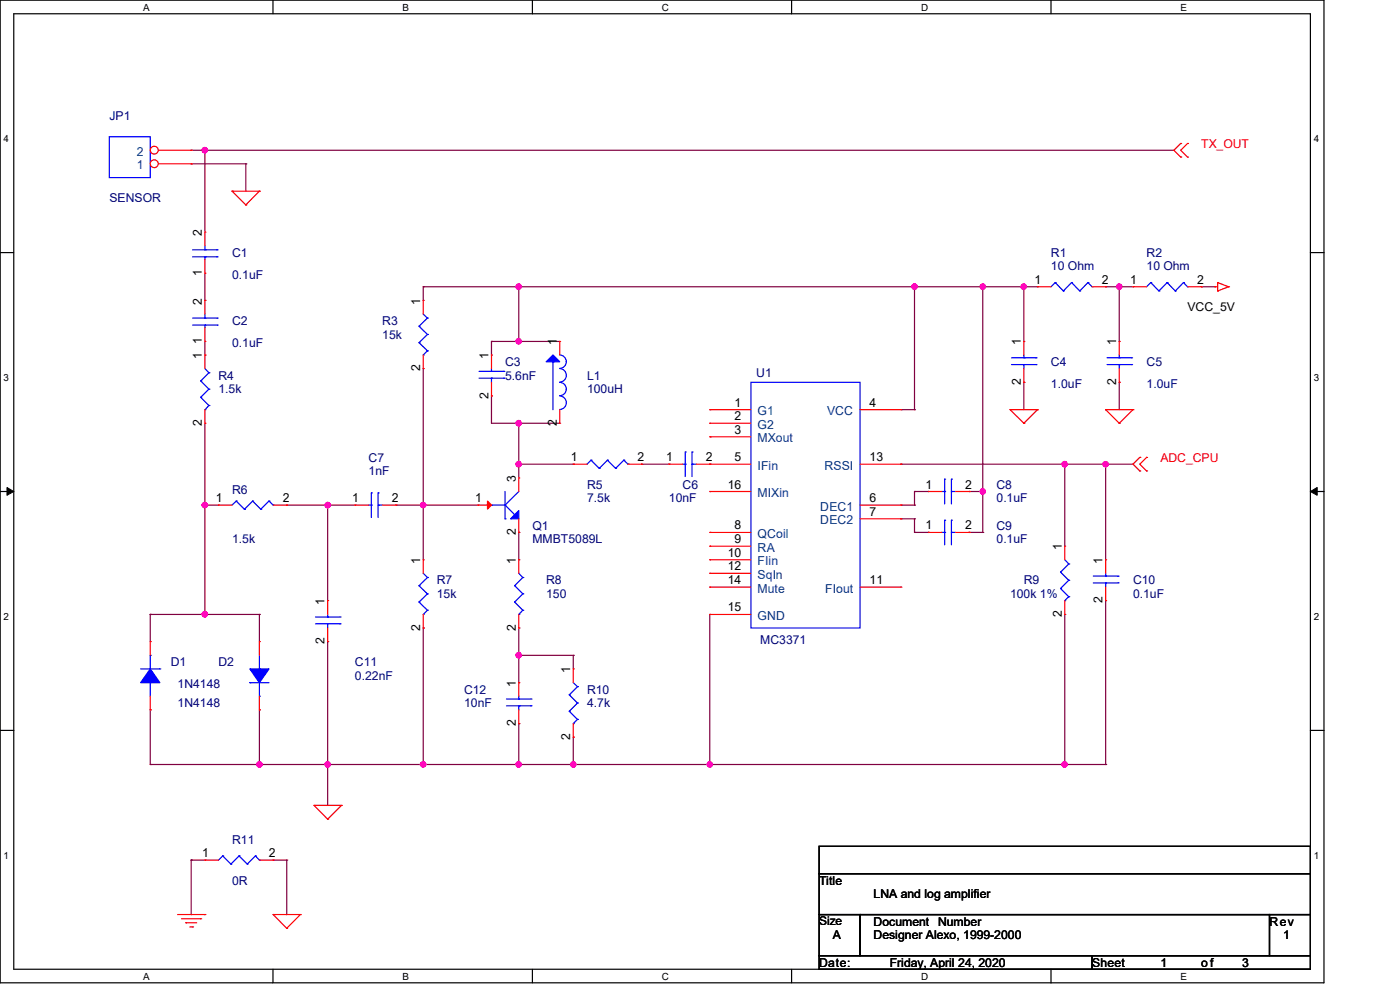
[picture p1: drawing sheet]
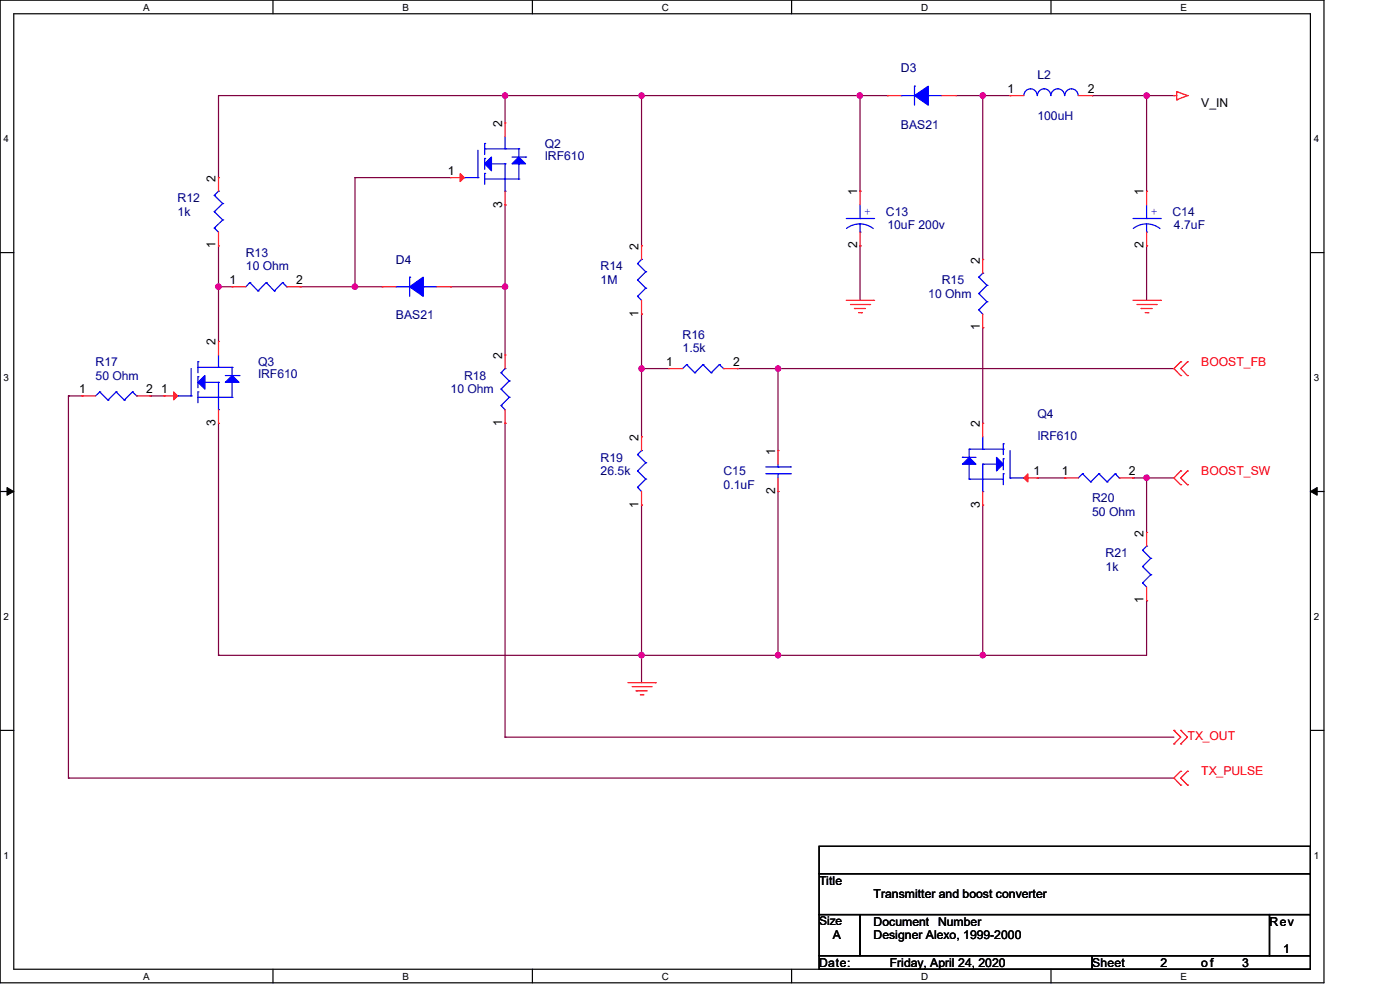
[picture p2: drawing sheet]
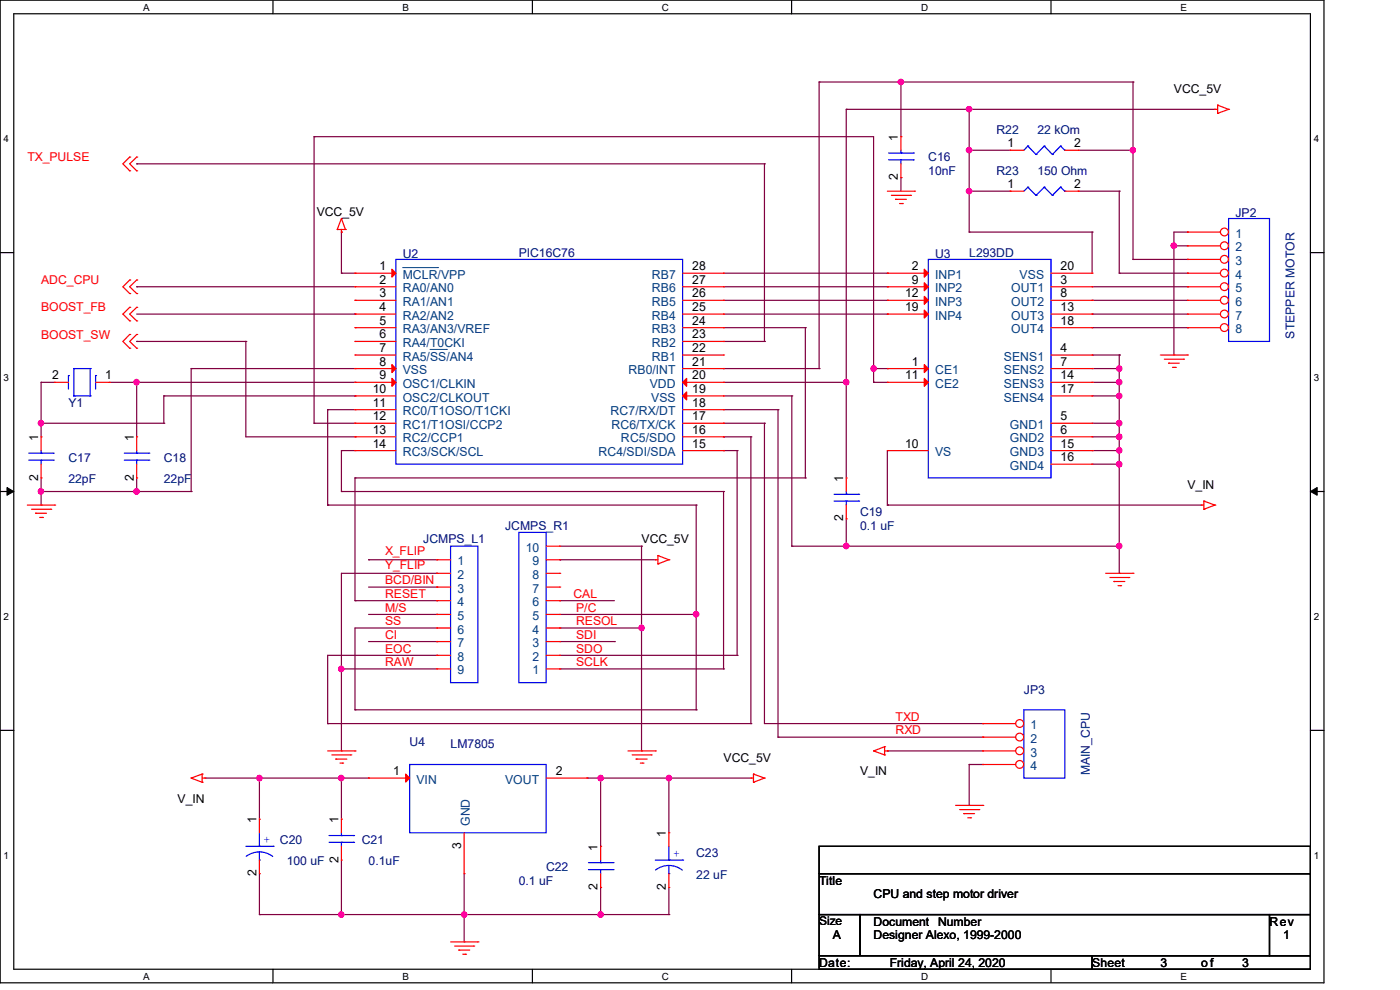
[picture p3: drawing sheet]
# OrCAD Capture schematic sonar-2000.DSN

## Sheets
1 1 LNA and log amplifier: size A; title: LNA and log amplifier; rev: 1; company: ONDSON; note: Designer Alexo, 1999-2000
2 2 Transmitter and boost conv: size A; title: Transmitter and boost converter
3 3 CPU and step motor driver: size A; title: CPU and step motor driver

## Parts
sheet 1 LNA and log amplifier
C1  0.1uF  [RC0805]
C2  0.1uF  [RC0805]
C3  5.6nF  [RC0805]
C4  1.0uF  [RC0805]
C5  1.0uF  [RC0805]
C6  10nF  [RC0805]
C7  1nF  [RC0805]
C8  0.1uF  [RC0805]
C9  0.1uF  [RC0805]
C10  0.1uF  [RC0805]
C11  0.22nF  [RC0805]
C12  10nF  [RC0805]
D1  1N4148  [RC1206]
D2  1N4148  [RC1206]
JP1  SENSOR
L1  100uH  [DISC/.325X.250/LS.250X.275/.042]
Q1  MMBT5089L  [SOT-23]
R1  10 Ohm  [RC0805]
R2  10 Ohm  [RC0805]
R3  15k  [RC0805]
R4  1.5k  [RC0805]
R5  7.5k  [RC0805]
R6  1.5k  [RC0805]
R7  15k  [RC0805]
R8  150  [RC0805]
R9  100k 1%  [RC0805]
R10  4.7k  [RC0805]
R11  0R  [RC0805]
U1  MC3371  [DIP16]
sheet 2 Transmitter and boost conv
C13  10uF 200v
C14  4.7uF
C15  0.1uF  [RC0805]
D3  BAS21
D4  BAS21
L2  100uH  [R200]
Q2  IRF610  [TO220]
Q3  IRF610  [TO220]
Q4  IRF610  [TO220]
R12  1k  [RC0805]
R13  10 Ohm  [RC0805]
R14  1M  [RC0805]
R15  10 Ohm  [RC0805]
R16  1.5k
R17  50 Ohm  [RC0805]
R18  10 Ohm  [RC0805]
R19  26.5k  [RC0805]
R20  50 Ohm  [RC0805]
R21  1k  [RC0805]
sheet 3 CPU and step motor driver
C16  10nF  [RCO805]
C17  22pF  [RCO805]
C18  22pF  [RCO805]
C19  0.1 uF  [RCO805]
C20  100 uF  [RC100\300+]
C21  0.1uF  [R300]
C22  0.1 uF  [RC0805]
C23  22 uF  [RC100\200+]
JCMPS_L1  CMPS_L  [SIP\9P]
JCMPS_R1  CMPS_R  [SIP\10P]
JP2  STEPPER MOTOR  [SIP\8P]
JP3  MAIN_CPU  [SIP\4P]
R22  22 kOm  [RCO805]
R23  150 Ohm  [RCO805]
U2  PIC16C76  [DIP28\SOCKET]
U3  L293DD  [DIP20]
U4  LM7805  [TO92/100]
Y1  CRYSTAL  [CRYSTALE]

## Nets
GND POWER: C13.2 C14.2 C15.2 C16.2 C17.2 C18.2 C19.2 C20.2 C21.2 C22.2 C23.2 JCMPS_L1.2 JCMPS_L1.9 JCMPS_R1.4 JCMPS_R1.10 JP2.1 JP2.2 JP3.4 Q3.3(S) Q4.3(S) R11.1 R19.1 R21.1 U2.8(VSS) U2.19(VSS) U3.4(SENS1) U3.5(GND1) U3.6(GND2) U3.7(SENS2) U3.14(SENS3) U3.15(GND3) U3.16(GND4) U3.17(SENS4) U4.3(GND)
GND SIGNAL: C4.2 C5.2 C10.2 C11.2 C12.2 D1.1(ANODE) D2.2(CATHODE) JP1.1 R7.2 R9.2 R10.2 R11.2 U1.15(GND)
VCC_5V: C19.1 C22.1 C23.1 JCMPS_R1.9 R2.2 R22.1 R23.1 U2.1(~{MCLR}/VPP) U2.20(VDD) U3.20(VSS) U4.2(VOUT)
ADC_CPU: C10.1 R9.1 U1.13(RSSI) U2.2(RA0/AN0)
BCD/BIN: JCMPS_L1.3
BOOST_FB: C15.1 R16.2 U2.4(RA2/AN2)
BOOST_SW: R20.2 R21.2 U2.13(RC2/CCP1)
CAL: JCMPS_R1.6
CI: JCMPS_L1.7
EOC: JCMPS_L1.8 U2.16(RC5/SDO)
M/S: JCMPS_L1.5
P/C: JCMPS_L1.6 JCMPS_R1.5 U2.11(RC0/T1OSO/T1CKI)
RESET: JCMPS_L1.4 U2.24(RB3)
RXD: JP3.2 U2.18(RC7/RX/DT)
SCLK: JCMPS_R1.1 U2.14(RC3/SCK/SCL)
SDI: JCMPS_R1.3
SDO: JCMPS_R1.2 U2.15(RC4/SDI/SDA)
TX_OUT: C1.2 JP1.2 R18.1
TX_PULSE: R17.1 U2.23(RB2)
TXD: JP3.1 U2.17(RC6/TX/CK)
V_IN: C14.1 C20.1 C21.1 JP3.3 L2.2 U3.10(VS) U4.1(VIN)
X_FLIP: JCMPS_L1.1
N00106: C7.1 C11.1 R6.2
N00123: C7.2 Q1.1(B) R3.2 R7.1
N00215: Q1.2(E) R8.1
N00218: C12.1 R8.2 R10.1
N00310: C3.1 C4.1 C8.2 C9.2 L1.1 R1.1 R3.1 U1.4(VCC)
N04176: C5.1 R1.2 R2.1
N04552: U2.28(RB7) U3.2(INP1)
N04555: U2.27(RB6) U3.9(INP2)
N04558: U2.26(RB5) U3.12(INP3)
N04561: U2.25(RB4) U3.19(INP4)
N04567: U2.12(RC1/T1OSI/CCP2) U3.1(CE1) U3.11(CE2)
N04954: JP2.6 U3.8(OUT2)
N04957: JP2.7 U3.13(OUT3)
N04960: JP2.8 U3.18(OUT4)
N07446: C18.1 U2.9(OSC1/CLKIN) Y1.1
N07449: C17.1 U2.10(OSC2/CLKOUT) Y1.2
N17193: C3.2 L1.2 Q1.3(C) R5.1
N18980: C8.1 U1.6(DEC1)
N18992: C9.1 U1.7(DEC2)
N19671: D1.2(CATHODE) D2.1(ANODE) R4.2 R6.1
N20103: C1.1 C2.2
N20106: C2.1 R4.1
N20502: Q3.1(G) R17.2
N20505: Q3.2(D) R12.1 R13.1
N20508: C13.1 D3.2(CATHODE) Q2.2(D) R12.2 R14.2
N20533: R14.1 R16.1 R19.2
N20536: D4.1(ANODE) Q2.3(S) R18.2
N20588: D4.2(CATHODE) Q2.1(G) R13.2
N20709: D3.1(ANODE) L2.1 R15.2
N29694: Q4.1(G) R20.1
N31232: Q4.2(D) R15.1
N32640: JP2.5 U3.3(OUT1)
N32691: JP2.4 R23.2
N32703: C16.1 JP2.3 R22.2 U2.21(RB0/INT)
N43137: C6.1 R5.2
N63094: C6.2 U1.5(IFin)

Not connected (* = marked no-connect by the designer): JCMPS_R1 7 8; U1 1(G1) 2(G2) 3(MXout) 8(QCoil) 9(RA) 10(FIin) 11(FIout) 12(SqIn) 14(Mute) 16(MIXin); U2 3(RA1/AN1) 5(RA3/AN3/VREF) 6(RA4/T0CKI) 7(RA5/~{SS}/AN4) 22(RB1)
